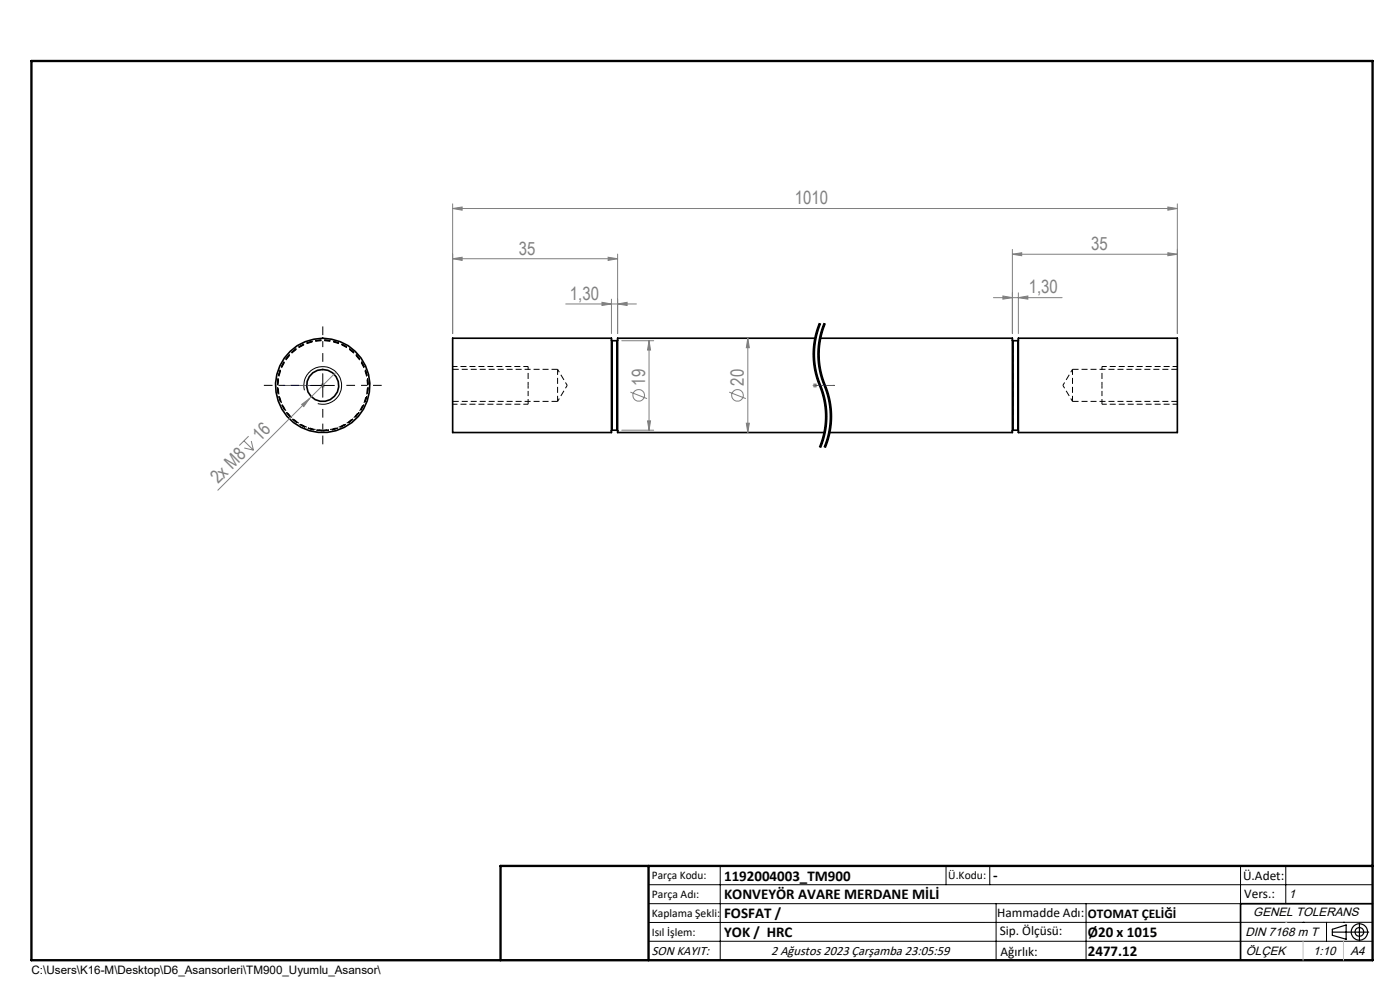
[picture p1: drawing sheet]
<svg xmlns="http://www.w3.org/2000/svg" width="297mm" height="210mm" viewBox="0 0 297 210" stroke-linecap="round" stroke-linejoin="round" font-family="sans-serif">
<path d="M227.5 78.3v6.8M118.3 85.1v-6.8" fill="none" stroke="#000" stroke-width=".21" stroke-dasharray="1.3 .6" stroke-dashoffset=".1" stroke-linecap="butt"/>
<path d="M227.5 78.3l-2 3.4M112 81.7v1.2M118.3 85.1l2-3.4M120.3 81.7l-2-3.4M225.5 81.7l2 3.4M233.8 81.7v1.2" fill="none" stroke="#000" stroke-width=".21" stroke-dasharray="1.3 .6" stroke-dashoffset=".6" stroke-linecap="butt"/>
<path d="M118.3 78.3h-22.3M249.8 78.3h-22.3M68.5 91.4a9.6 9.6 0 0 1-8.7-13.9 9.6 9.6 0 0 1 16.3-1.6 9.6 9.6 0 0 1-5.7 15.3l-1.9 .2M96 85.1h22.3M227.5 85.1h22.3" fill="none" stroke="#000" stroke-width=".21" stroke-dasharray="1.3 .6" stroke-linecap="butt"/>
<path d="M129.9 72.2v19M130.9 72.2v19M214.9 72.2v19M215.9 72.2v19" fill="none" stroke="#000" stroke-width=".21" stroke-dasharray="1.3 .6" stroke-dashoffset=".7" stroke-linecap="butt"/>
<g fill="none" stroke="#000" stroke-width=".35">
<path d="M96 71.7h33.7v20h-33.7zM129.7 72.1l.2 .2M129.9 72.3v19M129.9 72.3h1M130.9 72.3v19M131 72.1l-.1 .2M173 71.7h-42v20h43.9M174 71.7h40.8v20h-38.9M214.8 72.1l.1 .2M214.9 72.3v19M214.9 72.3h1M215.9 72.3v19"/>
<path d="M216 72.1l-.1 .2M216 71.7h33.8v20h-33.8zM129.9 91.3l-.2 .1M129.9 91.3h1M130.9 91.3l.1 .1M214.9 91.3l-.1 .1M214.9 91.3h1M215.9 91.3l.1 .1M291.2 191.7h-28v12"/>
<circle cx="68.4" cy="81.8" r="3.4"/>
<circle cx="68.5" cy="81.8" r="10"/>
</g>
<path d="M68.5 91.2a9.5 9.5 0 0 1-8.5-13.7 9.5 9.5 0 0 1 16-1.5 9.5 9.5 0 0 1-5.7 15.1l-1.8 .1" fill="none" stroke="#000" stroke-width=".21" stroke-dasharray="1.3 .6" stroke-dashoffset=".4" stroke-linecap="butt"/>
<g fill="none" stroke="#808080" stroke-width=".21">
<path d="M96 44.2l2-.3v.7zM96 54.9l2-.3v.6zM96 43.2v27.6M96 44.2h153.8M96 54.9h35M129 54.6l2 .3-2 .3zM131 53.9v16.9M214.8 53.9l1.9-.3v.6zM214.8 52.9v17.9M214.8 53.9h35M247.8 53.6l2 .3-2 .3zM247.8 43.9l2 .3-2 .4z"/>
<path d="M249.8 43.2v27.6M71.3 78.9l-5.7 5.7M120 64.5h15M127.7 64.1l2 .4-2 .3zM129.7 63.5v7.3M131 64.5l2-.4v.7zM131.9 72.3h6.8M137.7 72.3l.3 2h-.6zM137.7 72.3v19M158.6 71.7l.4 2.1h-.7zM158.6 71.7v20M210.7 63.1h14.6"/>
<path d="M212.8 62.8l2 .3-2 .4zM216 63.1l2.1-.3v.7zM216 62.1v8.7M51.8 93.5l2 2M51.8 95l2 .5M52.7 92.5l-1.9 2M53.3 93.5l.5 2M64 85.8l1.6-1.2-1.1 1.6zM65.6 84.6l-19.4 19.4M67.9 81.8h1.1M68.1 81.4l.7 .7M68.5 81.3v1"/>
<path d="M68.8 81.4l-.7 .7M131.9 91.3h6.8M133.7 83.2l3.6 1.4M137.4 89.3h.6l-.3 2zM154.7 83.2l3.5 1.4M158.3 89.8h.7l-.4 1.9zM172.4 81.8h1M172.5 81.4l.7 .7M172.9 81.3v1M173.2 81.4l-.7 .7"/>
<circle cx="135.5" cy="83.9" r="1.22"/>
<circle cx="156.4" cy="83.9" r="1.22"/>
</g>
<g fill="none" stroke="#000" stroke-width=".21">
<path d="M68.5 79.3v5M172.5 74.9l.1 2.3 .3 1.8 1.9 6.2M172.8 76l.1 .6M172.9 76.6l.3 2.3M173.2 78.9l.2 .6M173.2 71.4l-.3 2.3-.1 2.3M173.4 69.6a17.3 17.3 0 0 0-.9 5.3M173.4 79.5l.3 1.1M173.5 74.9a20.3 20.3 0 0 0 1.9 8.6l.4 1.7M173.8 68.5l-.4 1.1M173.8 76l.1 .6M173.9 76.6l.5 2.9"/>
<path d="M174 68.6a17.8 17.8 0 0 0 .5 14.5 17.1 17.1 0 0 1-.5 11.8M174.1 68.6l-.9 2.8M174.4 69.6l-.7 2.9-.2 2.4M174.4 79.5l.3 1.1M174.8 68.5l-.4 1.1M175 68.6a17.8 17.8 0 0 0 .5 14.5 17.1 17.1 0 0 1-.5 11.8M175.1 68.6l-.6 1.7-.5 2.3-.2 3.4M64.6 82.8a4 4 0 0 1 3.5-5 4 4 0 0 1 4.3 4.3 4 4 0 0 1-5 3.5M66 81.8h4.9M173.7 80.6l.3 .8M174 81.4l.1 .3zM174.1 81.7l.8 2.2"/>
<path d="M174.4 93.2l-.6 1.7M174.7 80.6l1.2 3.3 .5 2.9M174.8 85.1a17 17 0 0 1 0 6.4M174.8 91.5l-.4 1.7M174.9 92.7l-.8 2.3M174.9 83.9l.5 2.9M175.4 93.2l-.6 1.7M175.4 89.8l-.5 2.9M175.4 86.9v2.9M175.8 85.1a17 17 0 0 1 0 6.4M175.8 91.5l-.4 1.7M176.4 89.8l-.5 2.9-.8 2.3"/>
<path d="M176.4 86.9v2.9M137.6 187.7h153.6M137.6 191.7h153.6M137.6 199.7h153.6M152.8 183.7v20M200.7 183.7v4M210 183.7v4M211.3 191.7v12M230.4 191.7v12M263.2 183.7v20M272.8 183.7v8M276.4 195.6h.1"/>
<path d="M281.4 195.6v4.1M285 195.6h.1M291.2 195.6l-153.6 .1"/>
</g>
<path d="M112 82.9v2.8M233.8 82.9v2.8" fill="none" stroke="#000" stroke-width=".21" stroke-dasharray="1.3 .6" stroke-dashoffset=".2" stroke-linecap="butt"/>
<path d="M112 77.7v4M233.8 77.7v4" fill="none" stroke="#000" stroke-width=".21" stroke-dasharray="1.3 .6" stroke-dashoffset=".5" stroke-linecap="butt"/>
<path d="M174 68.6a17.1 17.1 0 0 0 0 13.1M175 68.6a17.1 17.1 0 0 0 0 13.1M174 81.7a17.1 17.1 0 0 1 0 13.2M175 81.7a17.1 17.1 0 0 1 0 13.2" fill="none" stroke="#000" stroke-width=".21" stroke-dasharray="6.3 1.3 1.3 1.3" stroke-dashoffset="1.5" stroke-linecap="butt"/>
<g fill="none" stroke="#000" stroke-width=".25">
<path d="M282.6 197.7h7.8M282.6 197.1l3-.9v3l-3-.8zM288.4 195.8v3.8M106.2 203.7h185"/>
<circle cx="288.4" cy="197.7" r="1.74"/>
<circle cx="288.4" cy="197.7" r=".93"/>
</g>
<path d="M60.1 81.8h.5h-.5M60.1 81.8h8.4M68.4 81.8h.2zM68.5 81.8h.1M172.8 81.8h.2zM172.9 81.8h.1M172.9 81.8h4.2M177.1 81.8h-.5h.5" fill="none" stroke="#00f" stroke-width=".21"/>
<path d="M68.5 76.7v-7.5M63.5 81.7h-7.5M68.5 86.7v7.5M73.5 81.7h7.5" fill="none" stroke="#000" stroke-width=".21" stroke-dasharray="15.2 1.3 1.3 1.3" stroke-dashoffset="13.4" stroke-linecap="butt"/>
<path d="M112 77.7h-16M249.8 77.7h-16M96 85.7h16M233.8 85.7h16" fill="none" stroke="#000" stroke-width=".21" stroke-dasharray="1.3 .6" stroke-dashoffset=".3" stroke-linecap="butt"/>
<path d="M6.7 12.9h284.5v190.8h-284.5zM137.6 183.7v20M291.2 183.7h-185v20" fill="none" stroke="#000" stroke-width=".5"/>
<path d="M276.4 199.7v4M285 199.7v4" fill="none" stroke="#c0c0c0" stroke-width=".21"/>
<path d="M272.8 195.6h.1" fill="none" stroke="#c0c0c0" stroke-width=".25"/>
<g fill="#00f">
<path d="M176.6 81.8h.5zM172.8 81.8h.2z"/>
<path d="M68.4 81.8h.2zM60.1 81.8h.5z"/>
</g>
<g fill="#808080">
<path d="M64 85.8l1.6-1.2-1.1 1.6z"/>
<path d="M247.8 43.9l2 .3-2 .4zM96 44.2l2-.3v.7zM131 64.5l2-.4v.7zM127.7 64.1l2 .4-2 .3zM129 54.6l2 .3-2 .3zM96 54.9l2-.3v.6z"/>
<path d="M214.8 53.9l1.9-.3v.6zM247.8 53.6l2 .3-2 .3zM212.8 62.8l2 .3-2 .4zM216 63.1l2.1-.3v.7z"/>
<path d="M137.7 72.3l.3 2h-.6zM137.4 89.3h.6l-.3 2zM158.6 71.7l.4 2.1h-.7zM158.3 89.8h.7l-.4 1.9z"/>
</g>
<g font-size="3.9" fill="#808080">
<text x="168.6" y="43.4">1010</text>
<text x="231.5" y="53">35</text>
<text x="110" y="54">35</text>
<text x="120.9" y="63.6">1,30</text>
<text x="218.3" y="62.2">1,30</text>
<text x="136.8" y="81.8" transform="rotate(-90 136.8 81.8)">19</text>
<text x="157.8" y="81.8" transform="rotate(-90 157.8 81.8)">20</text>
<text x="55.2" y="93.8" transform="rotate(-45 55.2 93.8)">16</text>
<text x="46.3" y="102.8" transform="rotate(-45 46.3 102.8)">2x M8</text>
</g>
<g font-size="3.2">
<text x="153.6" y="186.8">1192004003_TM900</text>
<text x="153.6" y="190.8">KONVEYÖR AVARE MERDANE MİLİ</text>
<text x="210.7" y="186.6">-</text>
<text x="153.6" y="194.8">FOSFAT /</text>
<text x="153.6" y="198.8">YOK / HRC</text>
<text x="230.8" y="198.7">Ø20 x 1015</text>
<text x="230.8" y="202.8">2477.12</text>
</g>
<g font-size="2.8">
<text x="263.7" y="186.7">Ü.Adet:</text>
<text x="263.9" y="190.5">Vers.:</text>
<text x="211.5" y="194.5">Hammadde Adı:</text>
<text x="230.8" y="194.7">OTOMAT ÇELİĞİ</text>
<text x="138.3" y="202.6">SON KAYIT:</text>
<text x="163.6" y="202.6">2 Ağustos 2023 Çarşamba 23:05:59</text>
<text x="212.1" y="198.4">Sip. Ölçüsü:</text>
<text x="212.2" y="202.7">Ağırlık:</text>
</g>
<g font-size="2.6">
<text x="273.4" y="190.4">1</text>
<text x="265.9" y="194.4">GENEL TOLERANS</text>
<text x="264.2" y="198.5">DIN 7168 m T</text>
<text x="264.3" y="202.6">ÖLÇEK</text>
<text x="278.5" y="202.6">1:10</text>
<text x="286.5" y="202.6">A4</text>
</g>
<g font-size="2.5">
<text x="138.3" y="186.4">Parça Kodu:</text>
<text x="138.3" y="190.5">Parça Adı:</text>
<text x="201.2" y="186.5">Ü.Kodu:</text>
<text x="138.3" y="194.5">Kaplama Şekli:</text>
<text x="138.3" y="198.6">Isıl İşlem:</text>
<text x="6.7" y="206.7">C:\Users\K16-M\Desktop\D6_Asansorleri\TM900_Uyumlu_Asansor\</text>
</g>
</svg>
